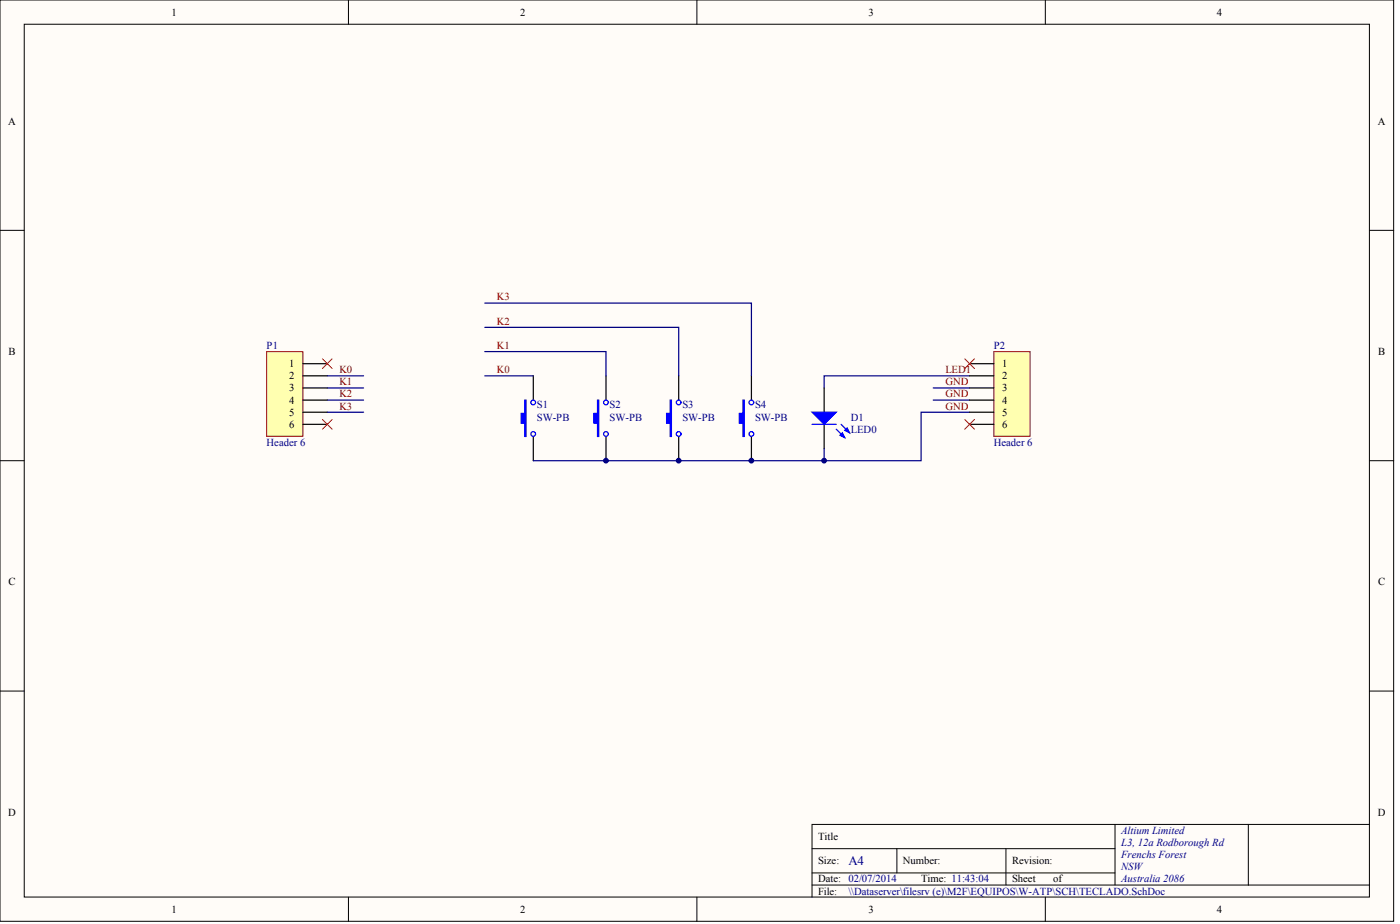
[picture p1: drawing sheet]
<svg xmlns="http://www.w3.org/2000/svg" width="487mm" height="321mm" viewBox="0 0 487 321" stroke-linecap="round" stroke-linejoin="round" font-family="sans-serif">
<g fill="#fffcf8" stroke="#000" stroke-width=".35">
<path d="M0 0h484.6v320.1h-484.6z"/>
<path d="M8.4 8.4h467.8v303.3h-467.8z"/>
</g>
<g fill="none" stroke="#000" stroke-width=".35">
<path d="M121.2 0v8.4M242.3 0v8.4M363.5 0v8.4M0 80h8.4M476.2 80h8.5M0 160.1h8.4M476.2 160.1h8.5M0 240.1h8.4M476.2 240.1h8.5M282.4 294.9h105.3M311.9 294.9v8.4M349.8 294.9v12.6"/>
<path d="M387.7 286.4v21.1M434.1 286.4h-151.7v25.3M476.2 286.4h-42.1v21.1M121.2 311.7v8.4M242.3 311.7v8.4M282.4 307.5h193.8M282.4 303.3h105.3M363.5 311.7v8.4"/>
</g>
<g fill="none" stroke="#000080" stroke-width=".42">
<path d="M168.6 113.7h67.4v16.9M168.6 105.3h92.7v25.3M113.8 130.6h12.6M113.8 134.8h12.6M113.8 139h12.6M168.6 122.2h42.1v8.4M168.6 130.6h16.8M324.5 134.8h12.7M324.5 139h12.7M337.2 130.6h-50.6v4.2M113.8 143.2h12.6M286.6 155.9v4.2"/>
<path d="M337.2 143.2h-16.9v16.9h-134.9"/>
</g>
<path d="M185.4 130.6v8.4M210.7 130.6v8.4M236 130.6v8.4M261.3 130.6v8.4M286.6 134.8v8.4M185.4 151.6v8.5M210.7 151.6v8.5M236 151.6v8.5M261.3 151.6v8.5M286.6 147.4v8.5" fill="none" stroke="#000" stroke-width=".42"/>
<g fill="#00f" stroke="#00f" stroke-width=".42">
<path d="M282.4 143.2h8.4l-4.2 4.2z"/>
<path d="M292.1 151.2l.8-.8 .9 1.7z"/>
<path d="M293.8 149.5l.8-.8 .8 1.7z"/>
<path d="M182.5 139h.4v12.6h-.4v-4.6h-1.3v-3.4h1.3z" fill-rule="evenodd"/>
<path d="M207.8 139h.4v12.6h-.4v-4.6h-1.3v-3.4h1.3z" fill-rule="evenodd"/>
<path d="M233.1 139h.4v12.6h-.4v-4.6h-1.3v-3.4h1.3z" fill-rule="evenodd"/>
<path d="M258.3 139h.5v12.6h-.5v-4.6h-1.2v-3.4h1.2z" fill-rule="evenodd"/>
</g>
<g fill="none" stroke="#00f" stroke-width=".42">
<path d="M282.4 147.4h8.4M290.8 149.1l3 3M292.5 147.4l2.9 3"/>
<circle cx="185.4" cy="139.8" r=".82"/>
<circle cx="210.7" cy="139.8" r=".82"/>
<circle cx="236" cy="139.8" r=".82"/>
<circle cx="261.3" cy="139.8" r=".82"/>
<circle cx="185.4" cy="150.8" r=".82"/>
<circle cx="210.7" cy="150.8" r=".82"/>
<circle cx="236" cy="150.8" r=".82"/>
<circle cx="261.3" cy="150.8" r=".82"/>
</g>
<path d="M92.7 122.2h12.6v29.4h-12.6z" fill="#ffffb0" stroke="#800000" stroke-width=".35"/>
<path d="M105.4 126.4h8.4M105.4 130.6h8.4M105.4 134.8h8.4M105.4 139h8.4M105.4 143.2h8.4M105.4 147.4h8.4" fill="none" stroke="#000" stroke-width=".42"/>
<path d="M345.6 122.2h12.6v29.4h-12.6z" fill="#ffffb0" stroke="#800000" stroke-width=".35"/>
<path d="M337.2 126.4h8.4M337.2 130.6h8.4M337.2 134.8h8.4M337.2 139h8.4M337.2 143.2h8.4M337.2 147.4h8.4" fill="none" stroke="#000" stroke-width=".42"/>
<path d="M112.1 124.7l3.4 3.4M115.5 124.7l-3.4 3.4M335.5 124.7l3.3 3.4M338.8 124.7l-3.3 3.4M112.1 145.7l3.4 3.4M115.5 145.7l-3.4 3.4M335.5 145.7l3.3 3.4M338.8 145.7l-3.3 3.4" fill="none" stroke="#f00" stroke-width=".35"/>
<g fill="#000080" stroke="#000080" stroke-width=".35">
<circle cx="210.7" cy="160" r=".82"/>
<circle cx="236" cy="160" r=".82"/>
<circle cx="261.3" cy="160" r=".82"/>
<circle cx="286.6" cy="160" r=".82"/>
</g>
<text font-size="4.5" fill="#000080" x="295" y="300.6">A4</text>
<g font-size="3.7">
<text x="59.7" y="5.4">1</text>
<text x="180.8" y="5.4">2</text>
<text x="302" y="5.4">3</text>
<text x="423.2" y="5.4">4</text>
<text x="2.9" y="43.3">A</text>
<text x="479.1" y="43.3">A</text>
<text x="3" y="123.4">B</text>
<text x="479.2" y="123.4">B</text>
<text x="100.6" y="127.6">1</text>
<text x="100.6" y="131.8">2</text>
<text x="348.5" y="127.6">1</text>
<text x="348.5" y="131.8">2</text>
<text x="100.6" y="136">3</text>
<text x="348.5" y="136">3</text>
<text x="100.6" y="140.2">4</text>
<text x="348.5" y="140.2">4</text>
<text x="100.6" y="144.4">5</text>
<text x="100.6" y="148.6">6</text>
<text x="348.5" y="144.4">5</text>
<text x="348.5" y="148.6">6</text>
<text x="3" y="203.4">C</text>
<text x="479.2" y="203.4">C</text>
<text x="2.9" y="283.4">D</text>
<text x="479.1" y="283.4">D</text>
<text x="284.5" y="291.8">Title</text>
<text x="284.5" y="300.3">Size:</text>
<text x="314" y="300.3">Number:</text>
<text x="351.9" y="300.3">Revision:</text>
<text x="284.5" y="306.6">Date: 02/07/2014</text>
<text x="284.5" y="310.8">File:</text>
<text x="320.3" y="306.6">Time: 11:43:04</text>
<text x="351.9" y="306.6">Sheet</text>
<text x="366.2" y="306.6">of</text>
<text x="59.7" y="317.1">1</text>
<text x="180.8" y="317.1">2</text>
<text x="302" y="317.1">3</text>
<text x="423.2" y="317.1">4</text>
</g>
<g font-size="3.7" fill="#800000">
<text x="172.8" y="104.4">K3</text>
<text x="172.8" y="112.8">K2</text>
<text x="172.8" y="121.2">K1</text>
<text x="118" y="129.7">K0</text>
<text x="172.8" y="129.7">K0</text>
<text x="328.7" y="129.7">LED1</text>
<text x="118" y="133.9">K1</text>
<text x="328.7" y="133.9">GND</text>
<text x="118" y="138.1">K2</text>
<text x="118" y="142.3">K3</text>
<text x="328.7" y="138.1">GND</text>
<text x="328.7" y="142.3">GND</text>
</g>
<g font-size="3.7" fill="#000080">
<text x="92.7" y="121.2">P1</text>
<text x="345.6" y="121.2">P2</text>
<text x="186.7" y="141.9">S1</text>
<text x="212" y="141.9">S2</text>
<text x="237.3" y="141.9">S3</text>
<text x="262.6" y="141.9">S4</text>
<text x="186.7" y="146.1">SW-PB</text>
<text x="212" y="146.1">SW-PB</text>
<text x="237.3" y="146.1">SW-PB</text>
<text x="262.6" y="146.1">SW-PB</text>
<text x="295.9" y="146.1">D1</text>
<text x="92.7" y="154.9">Header 6</text>
<text x="295.9" y="150.3">LED0</text>
<text x="345.6" y="154.9">Header 6</text>
<text x="389.8" y="289.7">Altium Limited</text>
<text x="389.8" y="293.9">L3, 12a Rodborough Rd</text>
<text x="389.8" y="298.2">Frenchs Forest</text>
<text x="389.8" y="302.4">NSW</text>
<text x="295" y="310.8">\\Dataserver\filesrv (e)\M2F\EQUIPOS\W-ATP\SCH\TECLADO.SchDoc</text>
<text x="389.8" y="306.6">Australia 2086</text>
</g>
</svg>
